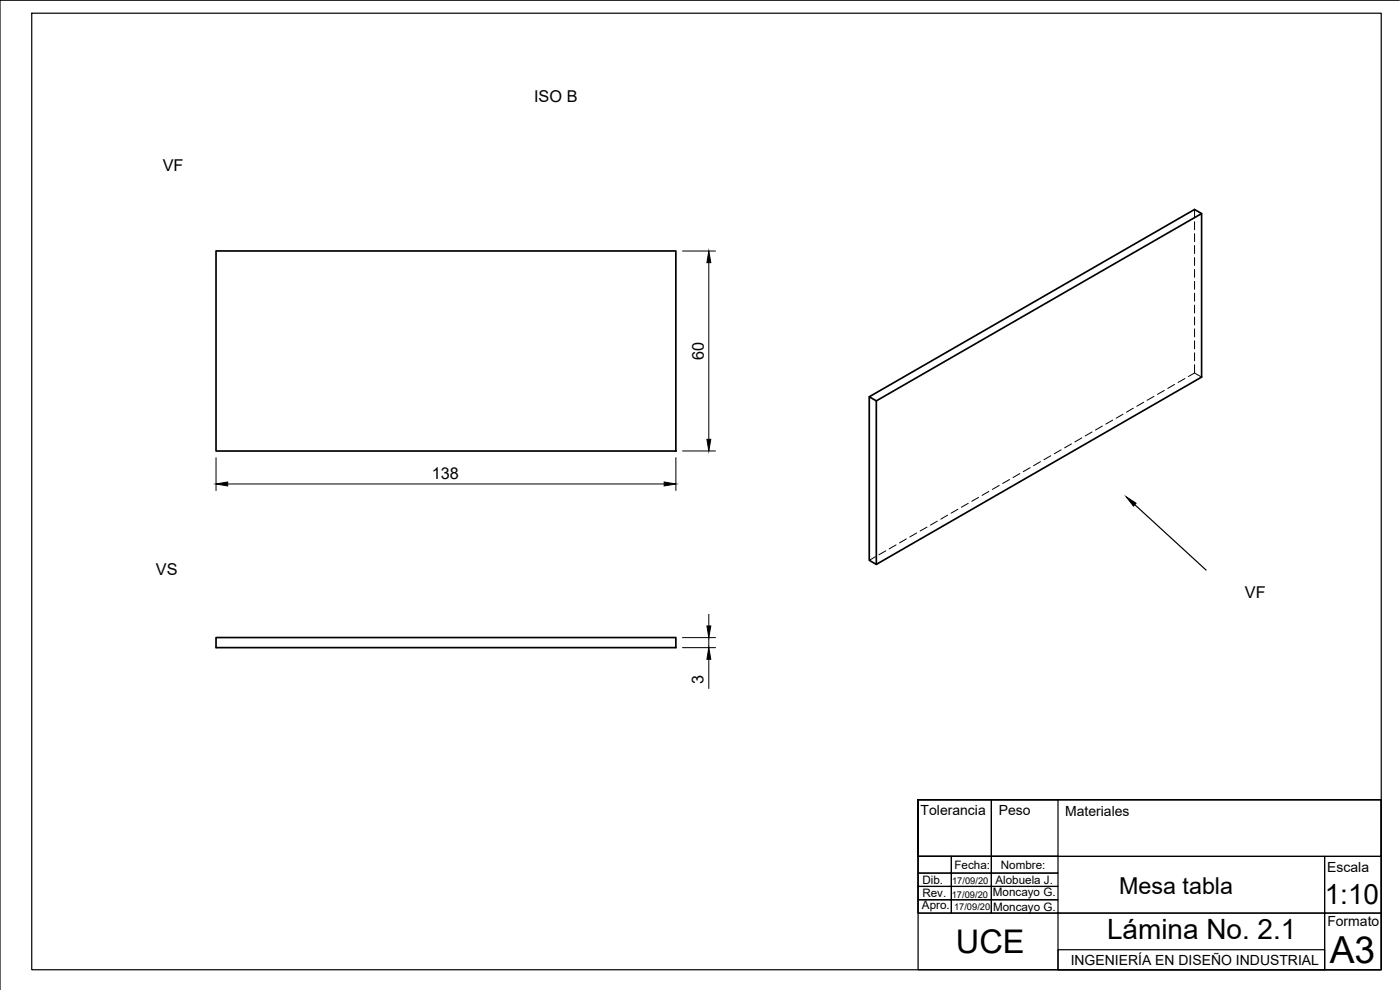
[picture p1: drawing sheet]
<svg xmlns="http://www.w3.org/2000/svg" width="420mm" height="297mm" viewBox="0 0 420 297" stroke-linecap="round" stroke-linejoin="round" font-family="sans-serif">
<!-- layer: Visible -->
<path d="M64.8 75.3h138v60h-138zM360.6 64.1l-2.1-1.2-97.6 56.1v49.1l2.1 1.2M260.9 119l2.1 1.3M263 120.3l97.6-56.2v49l-97.6 56.2zM64.8 191.3h138v3h-138z" fill="none" stroke="#000" stroke-width=".51"/>
<!-- layer: Hidden -->
<g fill="none" stroke="#000" stroke-width=".3">
<path d="M358.5 62.9v2.4M358.5 66.5v2.4M358.5 70.1v2.4M358.5 73.7v2.4M358.5 77.3v2.3M358.5 80.8v2.4M358.5 84.4v2.4M358.5 88v2.4M358.5 91.6v2.3M358.5 95.1v2.4M358.5 98.7v2.4M346.3 118.9l-2 1.2"/>
<path d="M349.4 117.1l-2 1.2M352.5 115.3l-2 1.3M355.6 113.6l-2.1 1.2M358.5 109.4v2.5l-1.9 1.1M358.5 102.3v2.4M358.5 105.8v2.4M358.5 111.9l2.1 1.2M312.3 138.5l-2.1 1.2M315.4 136.7l-2.1 1.2M318.5 135l-2.1 1.2M321.6 133.2l-2.1 1.2M324.7 131.4l-2.1 1.2"/>
<path d="M327.7 129.6l-2 1.2M330.8 127.8l-2 1.2M333.9 126.1l-2 1.1M337 124.3l-2 1.2M340.1 122.5l-2 1.2M343.2 120.7l-2 1.2M275.1 159.9l-2.1 1.2M278.2 158.1l-2.1 1.2M281.3 156.4l-2.1 1.2M284.4 154.6l-2.1 1.2M287.5 152.8l-2.1 1.2M290.6 151l-2.1 1.2"/>
<path d="M293.7 149.2l-2.1 1.2M296.8 147.5l-2.1 1.1M299.9 145.7l-2.1 1.1M303 143.9l-2.1 1.2M306.1 142.1l-2.1 1.2M309.2 140.3l-2.1 1.2M262.7 167.1l-1.8 1M265.8 165.3l-2 1.2M268.9 163.5l-2.1 1.2M272 161.7l-2 1.2"/>
</g>
<!-- layer: Sketch1 -->
<g fill="none" stroke="#000" stroke-width=".36">
<path d="M9.5 4h405v287h-405zM420 .1h-420v296.9M340.6 151.4l21.4 19.7M275.5 240v16.9h139v-16.9h-139h139v51h-139zM275.5 240h22v16.9h-22zM297.5 240h20v16.9h-20zM275.5 256.9h122v17.1h-122zM275.5 256.9h10v5.1h-10zM285.5 256.9h12v5.1h-12zM297.5 256.9h20v5.1h-20zM397.5 256.9h17v17.1h-17zM275.5 262h10v4h-10z"/>
<path d="M275.5 266h10v4h-10zM275.5 270h10v4h-10zM285.5 262h12v4h-12zM285.5 266h12v4h-12zM285.5 270h12v4h-12zM297.5 262h20v4h-20zM297.5 266h20v4h-20zM297.5 270h20v4h-20zM317.5 274h80v17h-80zM397.5 274h17v17h-17zM317.5 285h80v6h-80z"/>
</g>
<path d="M338 149.1l3 1.9-.8 .9z" fill="#000" stroke="#000" stroke-width=".3"/>
<!-- layer: Dimensions -->
<path d="M204.8 75.3h9.9M212.7 78.8v53M64.8 137.3v9.9M202.8 137.3v9.9M204.8 135.3h9.9M68.3 145.2h131M204.8 191.3h9.9M204.8 194.3h9.9M212.7 184.3v3.5M212.7 191.3v3M212.7 197.8v8.8" fill="none" stroke="#000" stroke-width=".3"/>
<path d="M212.7 75.3l.6 3.5h-1.1zM212.2 131.8h1.1l-.6 3.5zM64.8 145.2l3.5-.6v1.2zM199.3 144.6l3.5 .6-3.5 .6zM212.2 187.8h1.1l-.6 3.5zM212.7 194.3l.6 3.5h-1.1z" fill="#000" stroke="#000" stroke-width=".3"/>
<text font-size="11.2" x="399.1" y="289">A3</text>
<text font-size="9.8" x="286.9" y="285.9">UCE</text>
<g font-size="8.4">
<text x="397.6" y="271.3">1:10</text>
<text x="332.2" y="281.7">Lámina No. 2.1</text>
</g>
<text font-size="7" x="335.9" y="268.3">Mesa tabla</text>
<g font-size="4.9">
<text x="160.3" y="30.7">ISO B</text>
<text x="48.9" y="51.4">VF</text>
<text x="211.2" y="108" transform="rotate(-90 211.2 108)">60</text>
<text x="129.6" y="143.6">138</text>
<text x="46.8" y="172.6">VS</text>
<text x="373.6" y="179.5">VF</text>
<text x="211.2" y="205.3" transform="rotate(-90 211.2 205.3)">3</text>
</g>
<g font-size="4.2">
<text x="276.3" y="244.4">Tolerancia</text>
<text x="299.7" y="244.5">Peso</text>
<text x="319.7" y="244.8">Materiales</text>
<text x="398.3" y="261.7">Escala</text>
<text x="398.4" y="277.9">Formato</text>
<text x="321.3" y="289.5">INGENIERÍA EN DISEÑO INDUSTRIAL</text>
</g>
<g font-size="3.5">
<text x="286.4" y="260.8">Fecha:</text>
<text x="300.4" y="260.7">Nombre:</text>
<text x="276.8" y="269.2">Rev.</text>
<text x="276.8" y="265.2">Dib.</text>
<text x="298" y="268.9">Moncayo G.</text>
<text x="298.7" y="265.1">Alobuela J.</text>
<text x="276.7" y="272.6">Apro.</text>
<text x="298" y="273.5">Moncayo G.</text>
</g>
<g font-size="2.8">
<text x="285.6" y="269.3">17/09/20</text>
<text x="285.8" y="265.2">17/09/20</text>
<text x="286.3" y="273">17/09/20</text>
</g>
</svg>
